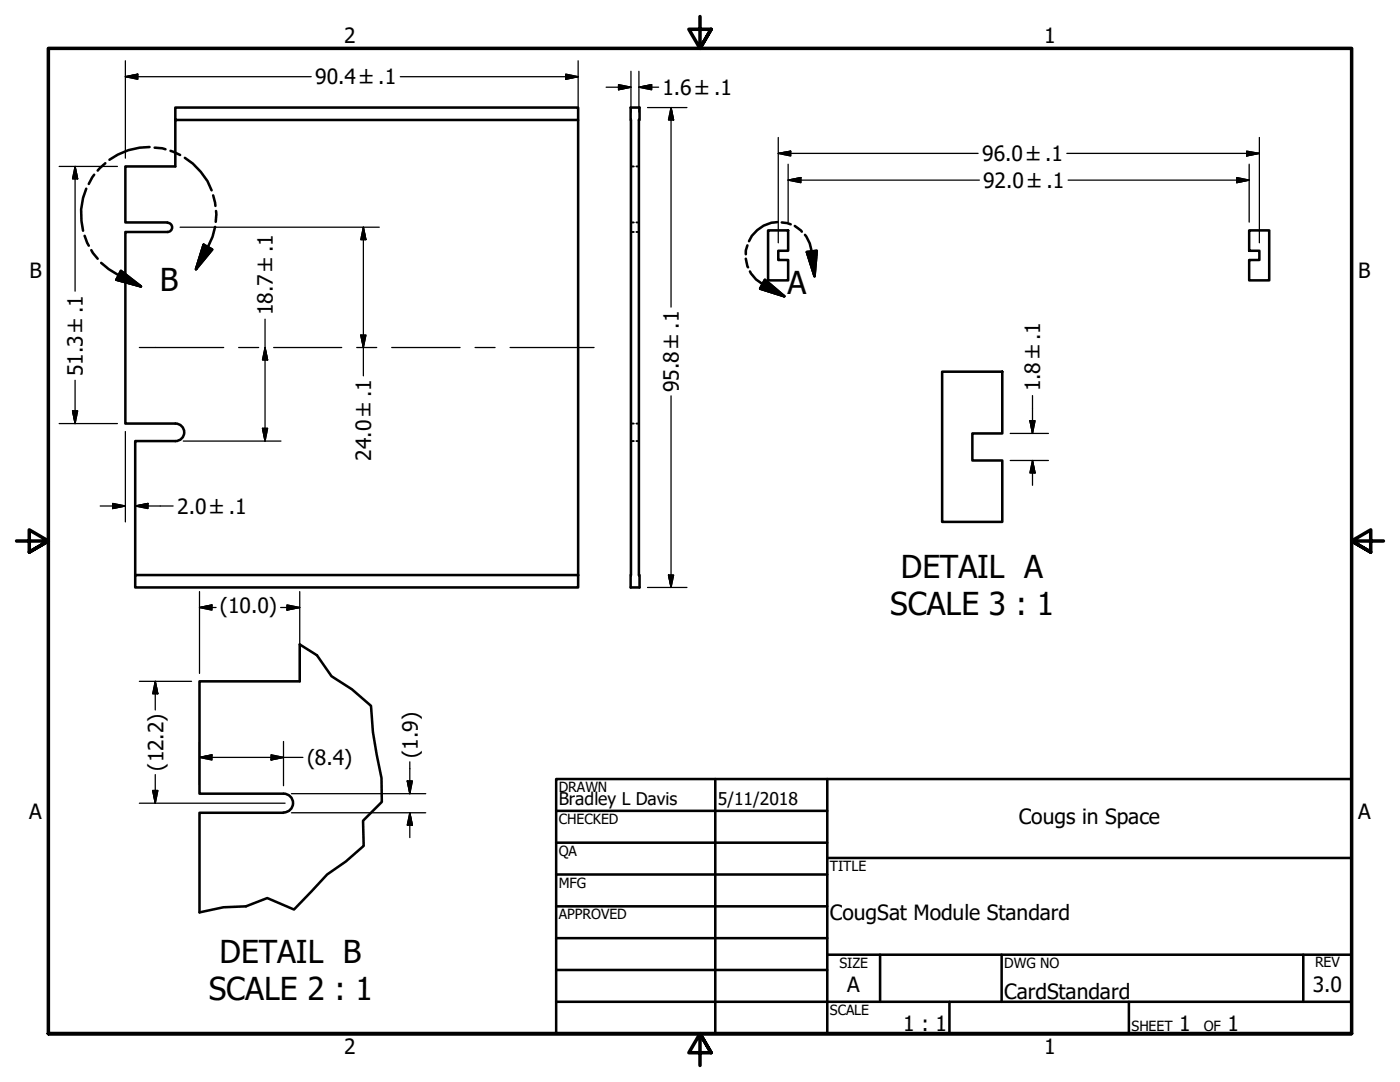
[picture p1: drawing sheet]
<svg xmlns="http://www.w3.org/2000/svg" width="279mm" height="216mm" viewBox="0 0 279 216" stroke-linecap="round" stroke-linejoin="round" font-family="sans-serif">
<!-- layer: Visible (ANSI) -->
<g fill="none" stroke="#000" stroke-width=".51">
<path d="M35 23.9v-2.4h80.4v2.4h-80.4v9.3h-10v11.2h8.4M115.4 23.9v90.8M125.9 21.5h1.7v2.4h-.1v90.8h.1v2.5h-1.7zM33.4 46.3h-8.4v38.2h10M33.4 44.4a.92 .92 0 0 1 1 1 .92 .92 0 0 1-1 .9M153.3 46h4v4h-2v1.9h2v4h-4zM249.3 46h4v9.9h-4v-4h2v-1.9h-2zM188 74.2h12v12.3h-5.9v5.4h5.9v12.2h-12zM35 88h-8v26.7M35 84.5a1.75 1.75 0 0 1 1.8 1.8 1.75 1.75 0 0 1-1.8 1.7M27 114.7h88.4v2.5h-88.4zM59.8 128.6v7.4h-20v22.4h16.8"/>
<path d="M56.6 158.4a1.87 1.87 0 0 1 1.9 1.8 1.87 1.87 0 0 1-1.9 1.9M56.6 162.2h-16.8v19.9"/>
</g>
<!-- layer: Hidden (ANSI) -->
<path d="M125.9 33.2h.6M127 33.2h.5M125.9 46.3h.6M125.9 44.4h.6M127 46.3h.5M127 44.4h.5M125.9 88h.6M125.9 84.5h.6M127 88h.5M127 84.5h.5" fill="none" stroke="#000" stroke-width=".38"/>
<!-- layer: Break Line (ANSI) -->
<path d="M59.8 128.6l3.4 2.1 3 4.2 4 2.6 3.8 3.3 .4 5.2 1.7 9.3 .1 4.7-3.7 3.8 .1 5-3.6 3.1-3.7 2.6-6.6 7-5.4-2.3-4.2 1.6-4.5 .2-4.8 1.1" fill="none" stroke="#000" stroke-width=".51"/>
<!-- layer: Detail Boundary (ANSI) -->
<g fill="none" stroke="#000" stroke-width=".51">
<path d="M17.2 37.7a12.9 12.9 0 0 0-.6 8.3M18.8 34.9l-1.1 1.8M21 32.6l-1.5 1.4M29.8 29.3a13.3 13.3 0 0 0-8 2.6M30.9 29.5l2.1 .3M34 30.1l1.9 .8M36.9 31.5a13.4 13.4 0 0 1 5.3 6.5M42.5 39l.5 2.1M16.9 47.1l.8 1.9M18.2 49.9l1.3 1.7M20.2 52.5l1.5 1.2 2 1.2 4.4 2.3M24.1 54l4 3.2-4.9-1.4z"/>
<path d="M40.6 48.8l1.8 1-3.3 3.9zM42.9 45.3l-.5 1.9-.9 2.1-2.4 4.4M43.1 42.1v2.2M148.8 51.6l.5 1.7M149.2 49l-.4 1v.7M149.7 54.2l1.2 1.6 1.3 .9 4.3 2.4M152.7 55.8l3.8 3.3-4.8-1.5zM155.1 44.3a6.3 6.3 0 0 0-5.6 3.8M156 44.4l1.1 .1 .7 .3M158.6 45.1l1.4 1.1M160.7 46.9l.9 1.7 .4 1.6 .6 4.9M161 50.3l2-.3-.4 5.1z"/>
</g>
<path d="M23.2 55.8l4.9 1.4zM24.1 54l4 3.2-4.9-1.4zM40.6 48.8l-1.5 4.9zM40.6 48.8l1.8 1-3.3 3.9zM151.7 57.6l4.8 1.5zM152.7 55.8l3.8 3.3-4.8-1.5zM161 50.3l1.6 4.8zM161 50.3l2-.3-.4 5.1z" fill="#000" stroke="#000" stroke-width=".51"/>
<!-- layer: Border (ANSI) -->
<path d="M139.7 3.3v6.4l-2.2-3.9h4.4l-2.2 3.9 2.2-3.9M3.3 107.9h6.4l-3.9-2.2v4.5l3.9-2.3-3.9 2.3M276.1 107.9h-6.4l3.9-2.2v4.5l-3.9-2.3 3.9 2.3M9.7 206.2v-196.5h260v196.5h-260h260M141.9 210.1l-2.2-3.9 2.2 3.9h-4.4l2.2-3.9v6.4" fill="none" stroke="#000" stroke-width=".7"/>
<!-- layer: Title (ANSI) -->
<g fill="none" stroke="#000" stroke-width=".51">
<path d="M111 155.4h158.7v50.8h-158.7zM142.7 155.4v50.8M165.1 155.4v50.8M111 161.8h54.1M111 168.1h54.1M111 174.5h54.1M165.1 171.2h104.6M111 180.8h54.1M111 187.2h54.1M111 193.5h54.1M111 199.9h158.7M165.1 190.5h104.6"/>
<path d="M175.6 190.5v9.4M189.5 199.9v6.3M199.9 190.5v9.4M225.3 199.9v6.3M260.1 190.5v9.4"/>
</g>
<!-- layer: Dimension (ANSI) -->
<g fill="none" stroke="#000" stroke-width=".25">
<path d="M25 15.3l2.5-.5v1zM25 15.3h37.1M25 12.1v19.5M79.9 15.3h35.5M112.9 14.8l2.5 .5-2.5 .5zM115.4 12.1v10.3M121 17.4h4.9M123.4 16.9l2.5 .5-2.5 .5zM125.9 14.2v8.2M127.5 17.4l2.5-.5v1zM127.5 17.4h3.9M127.5 14.2v8.2"/>
<path d="M11.8 33.2h11.6M15 33.2l.5 2.5h-1zM15 33.2v24.9M129.2 21.5h7.9M133.9 21.5l.5 2.4h-1zM133.9 21.5v39.8M155.3 30.6l2.5-.4v.9zM155.3 30.6h39.9M155.3 27.4v21.1M157.3 35.9l2.5-.5v1zM157.3 35.9h38.2M157.3 32.8v11.5"/>
<path d="M212.9 30.6h38.4M213.2 35.9h36.1M246.8 35.4l2.5 .5-2.5 .5zM248.8 30.2l2.5 .4-2.5 .5zM249.3 32.8v11.5M251.3 27.4v21.1M35.9 45.3h39.8M72.5 45.3l.5 2.5h-1zM72.5 45.3v29.7M15 75.9v8.6M52.9 69.3l.5 2.5h-1zM52.9 63.7v24.3"/>
<path d="M72 66.9h1l-.5 2.4zM133.9 79v38.2M206.1 78.9v7.6M11.8 84.5h11.6M14.5 82h1l-.5 2.5zM25 86.1v18M36.6 88h19.5M52.4 85.5h1l-.5 2.5zM201.6 86.5h7.6M201.6 91.9h7.6M205.5 83.9h1.1l-.5 2.6zM206.1 91.9l.5 2.5h-1.1z"/>
<path d="M206.1 91.9v4.9M20 101h5M22.5 100.5l2.5 .5-2.5 .5zM27 101l2.5-.5v1zM27 101h7.5M39.8 118v16.4M59.8 118v16.4M129.2 117.2h7.9M133.4 114.7h1l-.5 2.5zM27.8 136h10.4M31 136l.5 2.4h-1zM31 136v5.7"/>
<path d="M39.8 121.2l2.5-.5v1zM39.8 121.2h3.3M56 121.2h3.8M57.3 120.7l2.5 .5-2.5 .5zM30.5 157.7h1l-.5 2.6zM31 154.6v5.7M39.8 151.1l2.5-.5v1zM39.8 148v8.8M39.8 151.1h20.7M54.1 150.6l2.5 .5-2.5 .5zM56.6 148v8.8M58.2 158.4h26.8"/>
<path d="M81.3 155.8h1l-.5 2.6zM81.8 152v6.4M27.8 160.3h29.1M58.2 162.2h26.8M81.8 162.2l.5 2.5h-1zM81.8 162.2v4.9"/>
</g>
<g fill="#000" stroke="#000" stroke-width=".25">
<path d="M25 15.3l2.5-.5zM25 15.3l2.5-.5v1zM112.9 15.8l2.5-.5zM112.9 14.8l2.5 .5-2.5 .5zM123.4 17.9l2.5-.5zM123.4 16.9l2.5 .5-2.5 .5zM127.5 17.4l2.5-.5zM127.5 17.4l2.5-.5v1zM15 33.2l.5 2.5zM15 33.2l.5 2.5h-1zM133.9 21.5l.5 2.4zM133.9 21.5l.5 2.4h-1z"/>
<path d="M155.3 30.6l2.5-.4zM155.3 30.6l2.5-.4v.9zM157.3 35.9l2.5-.5zM157.3 35.9l2.5-.5v1zM246.8 36.4l2.5-.5zM246.8 35.4l2.5 .5-2.5 .5zM248.8 31.1l2.5-.5zM248.8 30.2l2.5 .4-2.5 .5zM72.5 45.3l.5 2.5zM72.5 45.3l.5 2.5h-1zM52.9 69.3l.5 2.5zM52.9 69.3l.5 2.5h-1z"/>
<path d="M72 66.9l.5 2.4zM72 66.9h1l-.5 2.4zM14.5 82l.5 2.5zM14.5 82h1l-.5 2.5zM52.4 85.5l.5 2.5zM52.4 85.5h1l-.5 2.5zM205.5 83.9l.6 2.6zM205.5 83.9h1.1l-.5 2.6zM206.1 91.9l.5 2.5zM206.1 91.9l.5 2.5h-1.1zM22.5 101.5l2.5-.5zM22.5 100.5l2.5 .5-2.5 .5z"/>
<path d="M27 101l2.5-.5zM27 101l2.5-.5v1zM133.4 114.7l.5 2.5zM133.4 114.7h1l-.5 2.5zM31 136l.5 2.4zM31 136l.5 2.4h-1zM39.8 121.2l2.5-.5zM39.8 121.2l2.5-.5v1zM57.3 121.7l2.5-.5zM57.3 120.7l2.5 .5-2.5 .5zM30.5 157.7l.5 2.6zM30.5 157.7h1l-.5 2.6z"/>
<path d="M39.8 151.1l2.5-.5zM39.8 151.1l2.5-.5v1zM54.1 151.6l2.5-.5zM54.1 150.6l2.5 .5-2.5 .5zM81.3 155.8l.5 2.6zM81.3 155.8h1l-.5 2.6zM81.8 162.2l.5 2.5zM81.8 162.2l.5 2.5h-1z"/>
</g>
<!-- layer: Centerline (ANSI) -->
<path d="M27.8 69.3h16.8M47.6 69.3h4M54.6 69.3h13.6M71.2 69.3h4M78.2 69.3h13.6M94.8 69.3h4M101.8 69.3h16.8" fill="none" stroke="#000" stroke-width=".25"/>
<g font-size="6.3">
<text x="31.9" y="58">B</text>
<text x="157.2" y="58.7">A</text>
<text x="179.8" y="115.3">DETAIL A</text>
<text x="177.7" y="122.7">SCALE 3 : 1</text>
<text x="43.8" y="192.1">DETAIL B</text>
<text x="41.7" y="199.6">SCALE 2 : 1</text>
</g>
<g font-size="4.2">
<text x="68.7" y="8.6">2</text>
<text x="208.4" y="8.6">1</text>
<text x="62.9" y="16.8">90.4 ±.1</text>
<text x="132.2" y="18.9">1.6 ±.1</text>
<text x="196" y="32.1">96.0 ±.1</text>
<text x="196.2" y="37.5">92.0 ±.1</text>
<text x="5.9" y="55.5">B</text>
<text x="271.1" y="55.5">B</text>
<text x="54.4" y="62.9" transform="rotate(-90 54.4 62.9)">18.7 ±.1</text>
<text x="16.5" y="75.1" transform="rotate(-90 16.5 75.1)">51.3 ±.1</text>
<text x="135.4" y="78.2" transform="rotate(-90 135.4 78.2)">95.8 ±.1</text>
<text x="207.6" y="78.1" transform="rotate(-90 207.6 78.1)">1.8 ±.1</text>
<text x="74" y="91.9" transform="rotate(-90 74 91.9)">24.0 ±.1</text>
<text x="35.4" y="102.5">2.0 ±.1</text>
<text x="43.9" y="122.4">(10.0)</text>
<text x="32.6" y="153.8" transform="rotate(-90 32.6 153.8)">(12.2)</text>
<text x="61.3" y="152.7">(8.4)</text>
<text x="83.4" y="151.2" transform="rotate(-90 83.4 151.2)">(1.9)</text>
<text x="5.8" y="163.4">A</text>
<text x="203.3" y="164.5">Cougs in Space</text>
<text x="271" y="163.4">A</text>
<text x="165.6" y="183.5">CougSat Module Standard</text>
<text x="169.1" y="198">A</text>
<text x="262" y="198">3.0</text>
<text x="200.4" y="199.3">CardStandard</text>
<text x="180.3" y="205.7">1 : 1</text>
<text x="235.3" y="205.7">1</text>
<text x="245" y="205.7">1</text>
<text x="68.7" y="210.3">2</text>
<text x="208.4" y="210.3">1</text>
</g>
<g font-size="3.5">
<text x="111.5" y="160.6">Bradley L Davis</text>
<text x="143.3" y="160.7">5/11/2018</text>
</g>
<g font-size="2.8">
<text x="111.5" y="158">DRAWN</text>
<text x="111.5" y="164.4">CHECKED</text>
<text x="111.5" y="170.8">QA</text>
<text x="165.6" y="173.7">TITLE</text>
<text x="111.5" y="177.1">MFG</text>
<text x="111.5" y="183.5">APPROVED</text>
<text x="167.5" y="193.1">SIZE</text>
<text x="200.4" y="193.1">DWG NO</text>
<text x="262.4" y="193">REV</text>
<text x="165.6" y="202.5">SCALE</text>
<text x="225.8" y="205.7">SHEET</text>
<text x="240.2" y="205.7">OF</text>
</g>
</svg>
